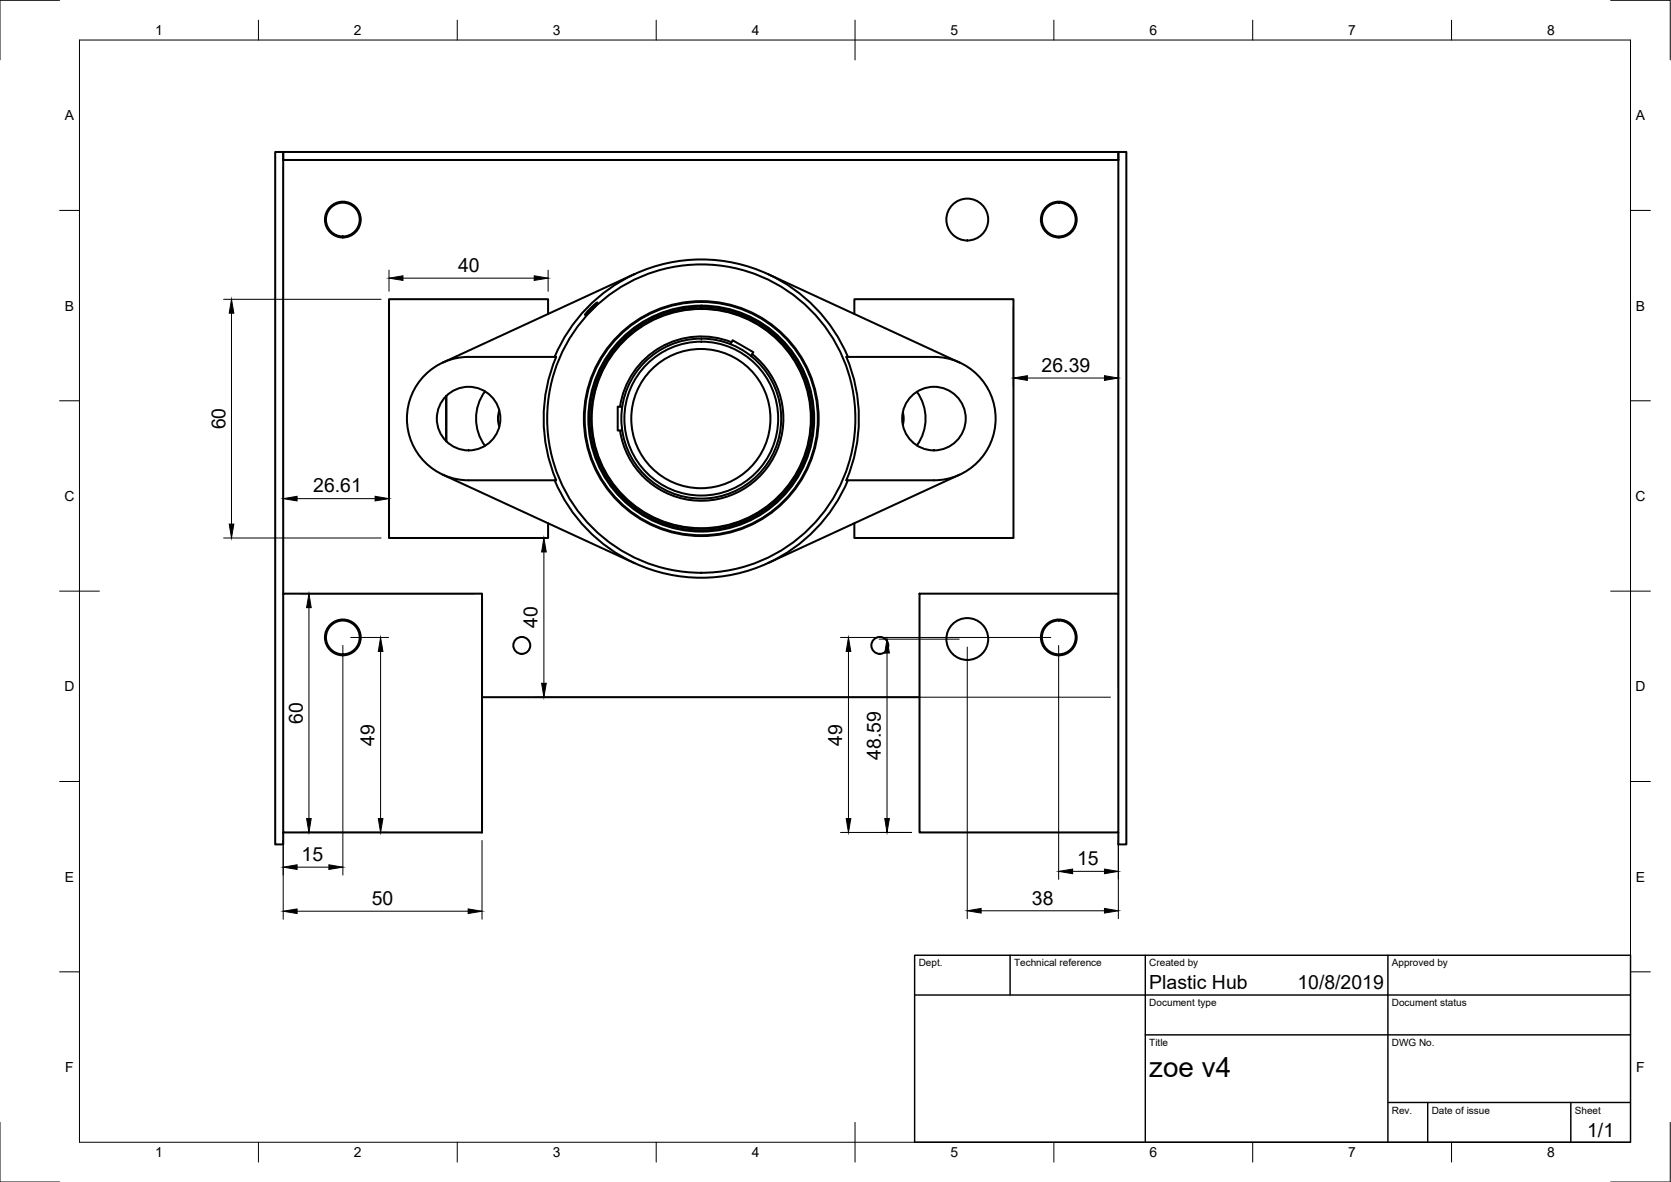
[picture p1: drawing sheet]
<svg xmlns="http://www.w3.org/2000/svg" width="420mm" height="297mm" viewBox="0 0 420 297" stroke-linecap="round" stroke-linejoin="round" font-family="sans-serif">
<!-- layer: Visible -->
<g fill="none" stroke="#000" stroke-width=".51">
<path d="M137.8 78.9v-3.7h-40v60h40v-3.7M148.2 77.8l2-1.8-3.1 3.1zM159.6 68.9l-48.3 22.2M193.1 68.9l48.2 22.2M214.8 78.9v-3.7h40v60h-40v-3.7M112.2 99.5v11.4M122 98.4a11.5 11.5 0 0 0 0 13.6M139.8 89.7h-22a15.5 15.5 0 0 0-15.5 15.5 15.5 15.5 0 0 0 15.5 15.5h22M139.9 89.7a39.6 39.6 0 0 0 0 31M183.6 86.5l.6-1 3.8 2.2 1.4 .8-.6 1M183.9 86a20.6 20.6 0 0 0-28 16.2M189.1 89a20.6 20.6 0 0 1-2.4 34.1 20.6 20.6 0 0 1-30.8-14.9"/>
<path d="M212.8 89.7h22a15.5 15.5 0 0 1 15.5 15.5 15.5 15.5 0 0 1-15.5 15.5h-22a39.6 39.6 0 0 0 0-31zM213.2 89.7a40 40 0 0 0-36.9-24.5 40 40 0 0 0-36.8 24.5M230.5 98.4a11.5 11.5 0 0 1 0 13.5M111.3 119.3l48.3 22.2M125.6 103.2l-.4 2.3 .4 1.7M156.4 102.2h-1.1v6h1.1M227 103.6l.2 1.6-.2 1.6M241.3 119.3l-48.2 22.2M213.2 120.7a40 40 0 0 1-36.9 24.5 40 40 0 0 1-36.8-24.5M71.2 149.2v-109h210v-2h-210v2v-2h-2v174h2v-3M71.2 149.2h50v60h-50zM231.2 149.2h50v60h-50z"/>
<path d="M281.2 149.2v-111h2v174h-2v-3M121.2 175.2h110"/>
<circle cx="86.2" cy="55.2" r="4.2"/>
<circle cx="86.2" cy="55.2" r="4.5"/>
<circle cx="243.2" cy="55.2" r="5.3"/>
<circle cx="266.2" cy="55.2" r="4.2"/>
<circle cx="266.2" cy="55.2" r="4.5"/>
<circle cx="117.8" cy="105.2" r="8"/>
<circle cx="176.2" cy="105.2" r="17.5"/>
<circle cx="176.3" cy="105.2" r="29.3"/>
<circle cx="176.3" cy="105.2" r="28.4"/>
<circle cx="176.3" cy="105.2" r="38.7"/>
<circle cx="176.3" cy="105.2" r="28.1"/>
<circle cx="176.3" cy="105.2" r="27.7"/>
<circle cx="176.3" cy="105.2" r="27.6"/>
<circle cx="176.3" cy="105.2" r="19.3"/>
<circle cx="176.3" cy="105.2" r="20.1"/>
<circle cx="176.3" cy="105.2" r="29.5"/>
<circle cx="234.8" cy="105.2" r="8"/>
<circle cx="86.2" cy="160.2" r="4.5"/>
<circle cx="86.2" cy="160.2" r="4.2"/>
<circle cx="131.2" cy="162.2" r="2.13"/>
<circle cx="221.2" cy="162.2" r="2.13"/>
<circle cx="243.2" cy="160.6" r="5.3"/>
<circle cx="266.2" cy="160.2" r="4.2"/>
<circle cx="266.2" cy="160.2" r="4.5"/>
</g>
<!-- layer: Border -->
<g fill="none" stroke="#000" stroke-width=".25">
<path d="M15 .1h-15v15M20 10.1h390v276.9h-390zM65 5.1v5M115 5.1v5M165 5.1v5M215 5.1v10M265 5.1v5M315 5.1v5M365 5.1v5M405 .1h15v15M15 52.9h5M410 52.9h5"/>
<path d="M15 100.7h5M410 100.7h5M15 148.6h10M405 148.6h10M15 196.4h5M410 196.4h5M15 244.2h5M410 244.2h5M0 282.1v14.9h15M65 287v5M115 287v5M165 287v5"/>
<path d="M215 282.1v9.9M265 287v5M315 287v5M365 287v5M420 282.1v14.9h-15"/>
</g>
<!-- layer: TitleBlock -->
<path d="M230 240.1h180v46.9h-180zM230 250h180M254 240.1v9.9M288 240.1v46.9M349 240.1v46.9M288 260.1h122M349 277.1h61M359 277.1v9.9M395 277.1v9.9" fill="none" stroke="#000" stroke-width=".36"/>
<!-- layer: Dimensions -->
<g fill="none" stroke="#000" stroke-width=".25">
<path d="M71.2 42.2v85.1M56.2 75.2h39.6M58.2 78.7v53M97.8 67.9v5.3M101.3 69.9h33M137.8 67.9v5.3M254.8 77.2v19.8M258.3 95h19.4M281.2 93v80.2M56.2 135.2h39.6M74.7 125.3h19.6M97.8 123.3v9.9"/>
<path d="M134.8 135.2h1M136.8 138.7v33M75.7 149.2h43.5M77.7 152.7v53M86.2 162.2v57.7M88.2 160.2h9.5M95.7 163.7v42M134.8 175.2h144.4M211.3 160.2h52.9M213.3 163.7v42M221 160.6h20.2M223 164.1v41.6"/>
<path d="M243.2 162.6v68.3M266.2 162.2v58.8M71.2 211.2v19.8M73.2 209.2h46M74.7 217.9h8M121.2 211.2v19.8M211.3 209.2h17.9M269.7 219h8M281.2 211.2v19.7M74.7 229h43M246.7 228.9h31"/>
</g>
<g fill="#000" stroke="#000" stroke-width=".25">
<path d="M58.2 75.2l.6 3.5h-1.2zM97.8 69.9l3.5-.6v1.2zM134.3 69.3l3.5 .6-3.5 .6zM254.8 95l3.5-.6v1.2zM277.7 94.4l3.5 .6-3.5 .6zM57.6 131.7h1.2l-.6 3.5zM71.2 125.3l3.5-.6v1.2zM94.3 124.7l3.5 .6-3.5 .6zM136.8 135.2l.6 3.5h-1.2zM77.7 149.2l.6 3.5h-1.2zM95.7 160.2l.6 3.5h-1.2zM136.2 171.7h1.2l-.6 3.5z"/>
<path d="M213.3 160.2l.6 3.5h-1.1zM223 160.6l.6 3.5h-1.1zM71.2 217.9l3.5-.6v1.2zM77.1 205.7h1.2l-.6 3.5zM82.7 217.3l3.5 .6-3.5 .6zM95.1 205.7h1.2l-.6 3.5zM212.8 205.7h1.1l-.6 3.5zM222.5 205.7h1.1l-.6 3.5zM266.2 219l3.5-.6v1.2zM277.7 218.4l3.5 .6-3.5 .6zM71.2 229l3.5-.6v1.2zM117.7 228.4l3.5 .6-3.5 .6z"/>
<path d="M243.2 228.9l3.5-.6v1.2zM277.7 228.3l3.5 .6-3.5 .6z"/>
</g>
<text font-size="7" x="289" y="270.6">zoe v4</text>
<g font-size="4.9">
<text x="115.2" y="68.3">40</text>
<text x="261.9" y="93.4">26.39</text>
<text x="56.7" y="107.9" transform="rotate(-90 56.7 107.9)">60</text>
<text x="78.8" y="123.7">26.61</text>
<text x="135.2" y="157.8" transform="rotate(-90 135.2 157.8)">40</text>
<text x="76.1" y="181.9" transform="rotate(-90 76.1 181.9)">60</text>
<text x="94.1" y="187.4" transform="rotate(-90 94.1 187.4)">49</text>
<text x="211.8" y="187.4" transform="rotate(-90 211.8 187.4)">49</text>
<text x="221.5" y="191" transform="rotate(-90 221.5 191)">48.59</text>
<text x="75.8" y="216.4">15</text>
<text x="270.8" y="217.4">15</text>
<text x="93.5" y="227.4">50</text>
<text x="259.5" y="227.3">38</text>
<text x="289" y="248.5">Plastic Hub</text>
<text x="326.2" y="248.5">10/8/2019</text>
<text x="399.1" y="285.7">1/1</text>
</g>
<g font-size="3.5">
<text x="39" y="8.8">1</text>
<text x="89" y="8.8">2</text>
<text x="139" y="8.8">3</text>
<text x="189" y="8.8">4</text>
<text x="239" y="8.8">5</text>
<text x="289" y="8.8">6</text>
<text x="339" y="8.8">7</text>
<text x="389" y="8.8">8</text>
<text x="16.3" y="30.2">A</text>
<text x="411.3" y="30.2">A</text>
<text x="16.3" y="78">B</text>
<text x="411.3" y="78">B</text>
<text x="16.2" y="125.9">C</text>
<text x="411.2" y="125.9">C</text>
<text x="16.2" y="173.7">D</text>
<text x="411.2" y="173.7">D</text>
<text x="16.3" y="221.6">E</text>
<text x="411.3" y="221.6">E</text>
<text x="16.4" y="269.4">F</text>
<text x="411.4" y="269.4">F</text>
<text x="39" y="290.8">1</text>
<text x="89" y="290.8">2</text>
<text x="139" y="290.8">3</text>
<text x="189" y="290.8">4</text>
<text x="239" y="290.8">5</text>
<text x="289" y="290.8">6</text>
<text x="339" y="290.8">7</text>
<text x="389" y="290.8">8</text>
</g>
<g font-size="2.5">
<text x="231" y="242.9">Dept.</text>
<text x="255" y="242.9">Technical reference</text>
<text x="289" y="242.9">Created by</text>
<text x="350" y="242.9">Approved by</text>
<text x="289" y="252.8">Document type</text>
<text x="350" y="252.8">Document status</text>
<text x="289" y="262.9">Title</text>
<text x="350" y="262.9">DWG No.</text>
<text x="350" y="279.9">Rev.</text>
<text x="360" y="279.9">Date of issue</text>
<text x="396" y="279.9">Sheet</text>
</g>
</svg>
